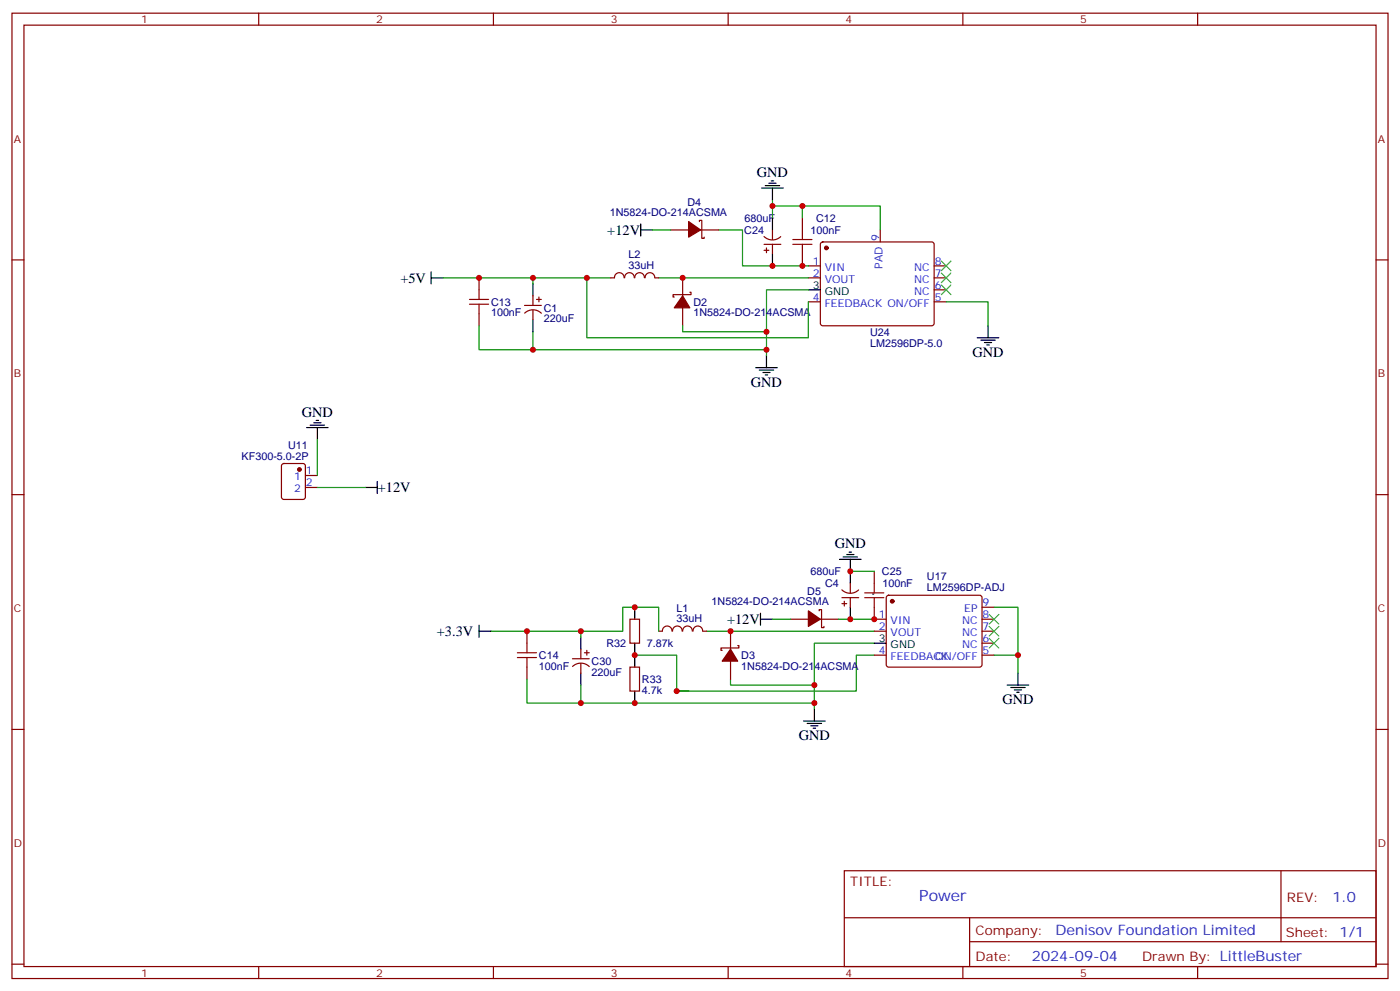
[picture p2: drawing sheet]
<svg xmlns="http://www.w3.org/2000/svg" width="412mm" height="292mm" viewBox="0 0 412 292" stroke-linecap="round" stroke-linejoin="round" font-family="sans-serif">
<g fill="none" stroke="#870000" stroke-width=".35">
<path d="M3.5 3.9h405.4v284.3h-405.4zM7.1 7.4h398.2v277.3h-398.2zM76.2 3.9v3.5M145.3 3.9v3.5M214.5 3.9v3.5M283.6 3.9v3.5M352.8 3.9v3.5M3.5 76.6h3.6M197.6 67.7h5.2M206 65.3v-.4h.7v5.3h.7v-.3M206.4 67.7h5.3M225.1 69.7a3.5 3.5 0 0 0 4.9 0"/>
<path d="M225.1 72h4.9M225.1 73.7h1.4M225.8 73v1.4M227.5 67.7v2.9M227.5 72v2.8M236.4 64.2v3.5M236.4 74.8v3.5M238.1 78.3h3.6M241.9 71.5l.5-.2h32.1l.5 .2 .2 .5-.1 23.5-.6 .5-32.4-.1-.4-.6v-23.3zM259.3 67.7v3.6M275.2 78.3h3.5M405.3 76.6h3.6"/>
<path d="M141.1 81.8v3.6M141.1 92.4v3.6M154.5 90h5M154.6 92.2a3.5 3.5 0 0 1 4.9 .1M157 87.1v2.9M157 91.4v2.8M158 88.2h1.5M158.7 87.5v1.4M179.9 81.8h1.1M181 81.8a1.41 1.41 0 0 1 1.4-1.5 1.41 1.41 0 0 1 1.4 1.5M184 81.8a1.41 1.41 0 0 1 1.4-1.5 1.41 1.41 0 0 1 1.4 1.5M187 81.8a1.41 1.41 0 0 1 1.4-1.5 1.41 1.41 0 0 1 1.4 1.5"/>
<path d="M190 81.8a1.41 1.41 0 0 1 1.4-1.5 1.41 1.41 0 0 1 1.4 1.5M193 81.8h1M201.1 81.8v5.3M201.1 90.7v5.3M203.2 86.1h.4v.7h-5.3v.7h.3M238.1 81.8h3.6M238.1 88.9h3.6M275.2 81.8h3.5M275.2 88.9h3.5M275.2 85.4h3.5M83.1 136.7l.5-.2h5.7l.6 .5 .1 9.4-.5 .7h-5.9l-.6-.5-.1-9.4zM3.5 145.7h3.6"/>
<path d="M90 140.1h3.5M90 143.6h3.5M405.3 145.7h3.6M241.3 179.9v-.3h.7v5.3h.7v-.4M248 173.7a3.5 3.5 0 0 0 4.9 .1M248 176h4.9M248 177.8h1.4M248.7 177.1v1.4M250.5 171.8v2.8M250.5 176v2.9M257.5 178.9v3.5h3.6M257.5 168.3v3.5"/>
<path d="M261.3 175.5l.5-.2h26.8l.5 .2 .2 .5-.1 20.1-.6 .4-27.1-.1-.4-.6v-19.8zM289.3 178.9h3.5M155.2 185.9v3.5M155.2 196.5v3.5M168.6 194h5M168.7 196.3a3.5 3.5 0 0 1 4.9 0M171.1 191.2v2.8M171.1 195.4v2.9M172.2 192.3h1.4M172.9 191.6v1.4M185.6 182.4h2.8v7h-2.8zM185.6 196.5h2.8v7.1h-2.8z"/>
<path d="M194 185.9h1.1M195.1 185.9a1.41 1.41 0 0 1 1.4-1.5 1.41 1.41 0 0 1 1.4 1.5M198.1 185.9a1.41 1.41 0 0 1 1.4-1.5 1.41 1.41 0 0 1 1.4 1.5M201.1 185.9a1.41 1.41 0 0 1 1.4-1.5 1.41 1.41 0 0 1 1.4 1.5M204.2 185.9a1.41 1.41 0 0 1 1.4-1.5 1.41 1.41 0 0 1 1.4 1.5M207.1 185.9h1M215.2 185.9v5.3M215.2 194.7v5.3M217.3 190.1h.4v.8h-5.3v.7h.3M232.8 182.4h5.3M241.7 182.4h5.2M257.5 185.9h3.6"/>
<path d="M257.5 193h3.6M289.3 182.4h3.5M289.3 185.9h3.5M289.3 193h3.5M289.3 189.4h3.5M3.5 214.8h3.6M405.3 214.8h3.6M248.7 256.5h156.6v28.2h-156.6zM377.3 256.5v20.9M248.7 270.3h156.5M285.6 277.4h119.6M285.6 270.3v14.1"/>
<path d="M3.5 284h3.6M76.2 284.7v3.5M145.3 284.7v3.5M214.5 284.7v3.5M283.6 284.7v3.5M352.8 284.7v3.5M405.3 284h3.6"/>
</g>
<g fill="#870000" stroke="#870000" stroke-width=".35">
<path d="M201.1 87.1l2.1 3.6h-4.6z"/>
<path d="M215.2 191.2l2.1 3.5h-4.6z"/>
<path d="M202.8 65.3l3.6 2.4-3.6 2.2z"/>
<path d="M238.1 179.9l3.6 2.5-3.6 2.1z"/>
<circle cx="88.2" cy="138.3" r=".53"/>
<circle cx="243.4" cy="73" r=".53"/>
<circle cx="262.8" cy="177.1" r=".53"/>
</g>
<g fill="none" stroke="#000" stroke-width=".35">
<path d="M224.4 55.4h6.3M225.4 54.7h4.3M226.5 54h2.1M227.2 53.3h.7M227.5 55.4v3.5M188.7 67.7h3.6M188.7 66v3.5M227.5 64.2v3.5M227.5 74.8v3.5M127 81.8h3.5M127 80.1v3.5M157 83.6v3.5"/>
<path d="M157 94.2v3.5M238.1 85.4h3.6M287.9 99.5h6.3M291 96v3.5M222.6 108.3h6.4M223.7 109h4.2M224.7 109.7h2.1M225.4 110.4h.7M225.8 104.8v3.5M288.9 100.2h4.3M290 100.9h2.1M290.7 101.6h.7"/>
<path d="M90.3 125.9h6.4M91.4 125.2h4.2M92.4 124.5h2.1M93.1 123.8h.7M93.5 125.9v3.6M107.6 143.6h3.5M111.1 141.8v3.5M187 178.9v3.5M247.3 164.7h6.3M248.4 164h4.2M249.4 163.3h2.1M250.1 162.6h.7"/>
<path d="M250.5 164.7v7.1M250.5 178.9v3.5M141.1 185.9h3.5M141.1 184.2v3.5M171.1 187.7v3.5M171.1 198.3v3.5M187 189.4v7.1M224 182.4h3.5M224 180.6v3.6M257.5 189.4h3.6M299.9 198.3v3.5M187 203.6v3.5"/>
<path d="M236.7 212.4h6.4M237.8 213.1h4.2M238.8 213.8h2.1M239.5 214.5h.7M239.9 208.8v3.6M296.7 201.8h6.3M297.7 202.5h4.3M298.8 203.2h2.1M299.5 203.9h.7"/>
</g>
<g fill="none" stroke="#008700" stroke-width=".35">
<path d="M227.5 58.9v5.3M192.3 67.7h5.3M211.7 67.7h7v10.6h19.4M227.5 60.7h31.8v7M236.4 60.7v3.5M130.5 81.8h26.5M141.1 96v7h15.9M157 97.7v5.3h68.8M172.9 81.8h-15.9v1.8M179.9 81.8h-7v17.7h65.2v-10.6M194 81.8h44.1M201.1 96v1.7h24.7"/>
<path d="M238.1 85.4h-12.3v19.4M278.7 88.9h12.3v7.1M93.5 129.5v10.6M93.5 143.6h14.1M250.5 168.3h7M292.8 178.9h7.1v19.4M144.6 185.9h26.5M187 193h12.3v10.6M194 185.9v-7h-10.6v7h-12.3v1.8M208.1 185.9h49.4M227.5 182.4h5.3M246.9 182.4h10.6"/>
<path d="M257.5 193h-5.3v10.6h-52.9h3.5h-1.7M257.5 189.4h-17.6v19.4M292.8 193h7.1M155.2 200v7.1h15.9M171.1 201.8v5.3h68.8M215.2 200v1.8h24.7"/>
</g>
<path d="M277.3 76.9l2.8 2.8M280.1 76.9l-2.8 2.8M277.3 84l2.8 2.8M277.3 80.4l2.8 2.9M280.1 84l-2.8 2.8M280.1 80.4l-2.8 2.9M291.4 188l2.8 2.9M291.4 184.5l2.8 2.8M291.4 181l2.8 2.8M294.2 188l-2.8 2.9M294.2 184.5l-2.8 2.8M294.2 181l-2.8 2.8" fill="none" stroke="#3c3" stroke-width=".35"/>
<g fill="none" stroke="#a10000" stroke-width=".35">
<path d="M233.5 70.6h5.7M233.5 72h5.7M236.4 67.7v2.9M236.4 72v2.8M138.3 88.2h5.6M138.3 89.6h5.6M141.1 85.4v2.8M141.1 89.6v2.8M254.7 174.6h5.6M254.7 176h5.6M257.5 171.8v2.8M257.5 176v2.9"/>
<path d="M152.4 192.3h5.6M152.4 193.7h5.6M155.2 189.4v2.9M155.2 193.7v2.8"/>
</g>
<circle cx="257.1" cy="175" r=".18" fill="#000"/>
<g fill="#c00">
<circle cx="225.8" cy="97.7" r=".88"/>
<circle cx="172.9" cy="81.8" r=".88"/>
<circle cx="157" cy="81.8" r=".88"/>
<circle cx="225.8" cy="103" r=".88"/>
<circle cx="239.9" cy="207.1" r=".88"/>
<circle cx="171.1" cy="185.9" r=".88"/>
<circle cx="239.9" cy="201.8" r=".88"/>
<circle cx="227.5" cy="60.7" r=".88"/>
<circle cx="201.1" cy="81.8" r=".88"/>
<circle cx="227.5" cy="78.3" r=".88"/>
<circle cx="250.5" cy="182.4" r=".88"/>
<circle cx="236.4" cy="78.3" r=".88"/>
<circle cx="236.4" cy="60.7" r=".88"/>
<circle cx="141.1" cy="81.8" r=".88"/>
<circle cx="157" cy="103" r=".88"/>
<circle cx="155.2" cy="185.9" r=".88"/>
<circle cx="171.1" cy="207.1" r=".88"/>
<circle cx="257.5" cy="182.4" r=".88"/>
<circle cx="250.5" cy="168.3" r=".88"/>
<circle cx="187" cy="207.1" r=".88"/>
<circle cx="187" cy="193" r=".88"/>
<circle cx="187" cy="178.9" r=".88"/>
<circle cx="215.2" cy="185.9" r=".88"/>
<circle cx="199.3" cy="203.6" r=".88"/>
<circle cx="299.9" cy="193" r=".88"/>
</g>
<g font-size="4.6" fill="#00f">
<text x="270.8" y="265.5">Pow</text>
<text x="280.1" y="265.5">er</text>
</g>
<g font-size="4.2">
<text x="223" y="52.1">GND</text>
<text x="178.9" y="69.2">+12V</text>
<text x="117.9" y="83.2">+5V</text>
<text x="286.5" y="105.1">GND</text>
<text x="221.2" y="113.9">GND</text>
<text x="88.9" y="122.7">GND</text>
<text x="111.3" y="145">+12V</text>
<text x="245.9" y="161.5">GND</text>
<text x="214.2" y="183.8">+12V</text>
<text x="128.7" y="187.3">+3.3V</text>
<text x="295.3" y="207.4">GND</text>
<text x="235.3" y="218">GND</text>
</g>
<g font-size="4.2" fill="#00f">
<text x="392.5" y="265.7">1.0</text>
<text x="310.9" y="275.3">Denisov Foundation Limited</text>
<text x="304" y="283.1">2024-09-04</text>
</g>
<g font-size="3.9" fill="#800">
<text x="250.5" y="261.1">TITLE:</text>
<text x="379.1" y="265.7">REV:</text>
<text x="287.4" y="275.3">Company:</text>
<text x="378.7" y="275.9">Sheet: 1/1</text>
<text x="287.4" y="282.9">Date:</text>
<text x="336.4" y="283">Draw</text>
<text x="346.6" y="283">n By: LittleBuster</text>
</g>
<g font-size="3.2" fill="#800">
<text x="41.6" y="6.9">1</text>
<text x="110.8" y="6.9">2</text>
<text x="179.9" y="6.9">3</text>
<text x="249.1" y="6.9">4</text>
<text x="318.2" y="6.9">5</text>
<text x="4.1" y="42">A</text>
<text x="405.9" y="42">A</text>
<text x="4.1" y="111.1">B</text>
<text x="405.9" y="111.1">B</text>
<text x="4.1" y="180.3">C</text>
<text x="405.9" y="180.3">C</text>
<text x="4.1" y="249.4">D</text>
<text x="405.9" y="249.4">D</text>
<text x="41.6" y="287.7">1</text>
<text x="110.8" y="287.7">2</text>
<text x="179.9" y="287.7">3</text>
<text x="249.1" y="287.7">4</text>
<text x="318.2" y="287.7">5</text>
</g>
<g font-size="3.2" fill="#000080">
<text x="179.6" y="63.6">1N5824-DO-214ACSMA</text>
<text x="202.5" y="60.7">D4</text>
<text x="219.3" y="65.4">680uF</text>
<text x="240.4" y="65.4">C12</text>
<text x="219.2" y="68.9">C24</text>
<text x="238.7" y="68.9">100nF</text>
<text x="185.1" y="76.1">L2</text>
<text x="185.1" y="79.3">33uH</text>
<text x="144.6" y="93.2">100nF</text>
<text x="144.6" y="90">C13</text>
<text x="160.2" y="95">220uF</text>
<text x="160.2" y="91.8">C1</text>
<text x="204.3" y="93.2">1N5824-DO-214ACSMA</text>
<text x="204.3" y="90">D2</text>
<text x="256.3" y="98.9">U24</text>
<text x="256.3" y="102.1">LM2596DP-5.0</text>
<text x="71.2" y="135.4">KF300-5.0-2P</text>
<text x="84.9" y="132.1">U11</text>
<text x="238.7" y="169.4">680uF</text>
<text x="243.1" y="172.9">C4</text>
<text x="259.8" y="169.4">C25</text>
<text x="259.9" y="172.9">100nF</text>
<text x="273.1" y="171">U17</text>
<text x="209.6" y="178.2">1N5824-DO-214ACSMA</text>
<text x="237.8" y="175.4">D5</text>
<text x="273.1" y="174.1">LM2596DP-ADJ</text>
<text x="199.3" y="183.3">33uH</text>
<text x="199.3" y="180.2">L1</text>
<text x="178.7" y="190.6">R32</text>
<text x="190.5" y="190.6">7.87k</text>
<text x="158.7" y="197.3">100nF</text>
<text x="158.7" y="194.1">C14</text>
<text x="174.3" y="195.9">C30</text>
<text x="218.4" y="197.3">1N5824-DO-214ACSMA</text>
<text x="218.4" y="194.1">D3</text>
<text x="174.3" y="199">220uF</text>
<text x="189.1" y="201.2">R33</text>
<text x="189.1" y="204.3">4.7k</text>
</g>
<g font-size="3.2" fill="#00f">
<text x="258.9" y="71.1" transform="rotate(-90 258.9 71.1)">9</text>
<text x="239.5" y="78">1</text>
<text x="275.3" y="78">8</text>
<text x="239.5" y="81.5">2</text>
<text x="243" y="79.7">VIN</text>
<text x="243" y="83.3">VOUT</text>
<text x="260" y="79.1" transform="rotate(-90 260 79.1)">PAD</text>
<text x="269.3" y="83.3">NC</text>
<text x="269.3" y="79.7">NC</text>
<text x="275.3" y="81.5">7</text>
<text x="239.5" y="88.5">4</text>
<text x="269.3" y="86.8">NC</text>
<text x="275.3" y="88.5">5</text>
<text x="275.3" y="85">6</text>
<text x="243" y="90.3">FEEDBACK ON/OFF</text>
<text x="86.6" y="141.5">1</text>
<text x="90.1" y="139.7">1</text>
<text x="90.1" y="143.2">2</text>
<text x="86.6" y="145">2</text>
<text x="289.5" y="178.5">9</text>
<text x="258.9" y="182">1</text>
<text x="258.9" y="185.6">2</text>
<text x="262.4" y="183.8">VIN</text>
<text x="283.4" y="183.8">NC</text>
<text x="284" y="180.3">EP</text>
<text x="289.5" y="185.6">7</text>
<text x="289.5" y="182">8</text>
<text x="262.4" y="187.3">VOUT</text>
<text x="283.4" y="190.9">NC</text>
<text x="283.4" y="187.3">NC</text>
<text x="289.5" y="189.1">6</text>
<text x="258.9" y="192.6">4</text>
<text x="262.4" y="194.4">FEEDBACK</text>
<text x="275.5" y="194.4">ON/OFF</text>
<text x="289.5" y="192.6">5</text>
</g>
<g font-size="3.2">
<text x="239.5" y="85">3</text>
<text x="243" y="86.8">GND</text>
<text x="258.9" y="189.1">3</text>
<text x="262.4" y="190.9">GND</text>
</g>
</svg>
